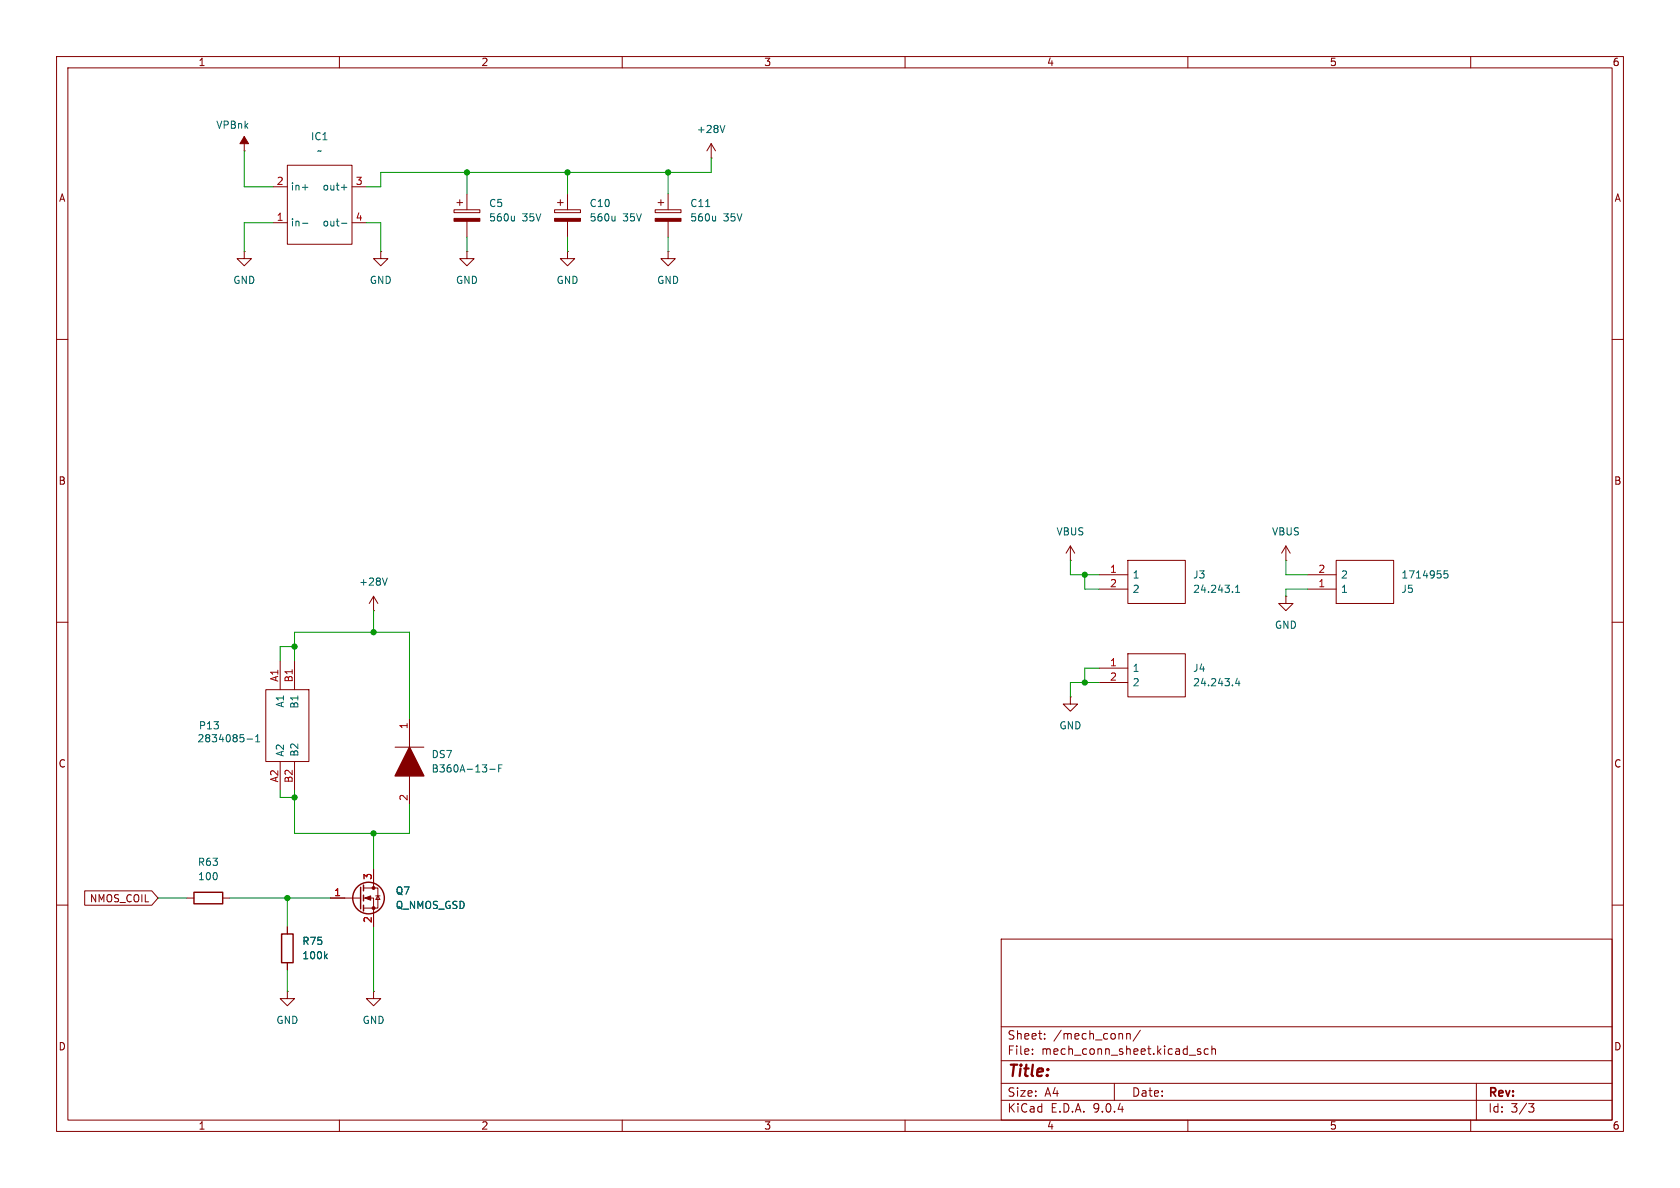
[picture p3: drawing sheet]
<svg xmlns="http://www.w3.org/2000/svg" width="297mm" height="210mm" viewBox="0 0 297 210" stroke-linecap="round" stroke-linejoin="round" font-family="sans-serif">
<g fill="none" stroke="#840000" stroke-width=".18">
<path d="M10 10h277v190h-277zM12 12h273v186h-273zM60 10v2M110 10v2M160 10v2M210 10v2M260 10v2M43.2 26.7h.1M43.2 24.1v2.6M48.3 33h2.5M48.3 39.4h2.5M50.8 29.2h11.4v14h-11.4z"/>
<path d="M62.2 33h2.6M62.2 39.4h2.6M80.3 37.1h4.5v.5h-4.5zM80.8 35.8h1M81.3 35.3v1M82.5 34.3v2.8M82.5 39.1v2.8M98 37.1h4.6v.5h-4.6zM98.6 35.8h1M99.1 35.3v1M100.3 34.3v2.8M100.3 39.1v2.8"/>
<path d="M115.8 37.1h4.6v.5h-4.6zM116.3 35.8h1M116.8 35.3v1M118.1 34.3v2.8M118.1 39.1v2.8M125.7 27.9h.1M125.7 25.4l-.7 1.3M125.7 25.4l.8 1.3M125.7 25.4v2.5M43.2 44.5v1.2h1.2l-1.2 1.3-1.3-1.3h1.3M43.2 44.5h.1M67.3 44.5v1.2h1.3l-1.3 1.3-1.3-1.3h1.3"/>
<path d="M67.3 44.5h.1M82.5 44.5v1.2h1.3l-1.3 1.3-1.2-1.3h1.2M82.5 44.5h.1M100.3 44.5v1.2h1.3l-1.3 1.3-1.2-1.3h1.2M100.3 44.5h.1M118.1 44.5v1.2h1.3l-1.3 1.3-1.3-1.3h1.3M118.1 44.5h.1M10 60h2M285 60h2M189.2 99.1h.1M189.2 96.5l-.7 1.3M189.2 96.5l.8 1.3"/>
<path d="M189.2 96.5v2.6M199.4 99.1h10.1v7.6h-10.1zM227.3 99.1h.1M227.3 96.5l-.7 1.3M227.3 96.5l.8 1.3M227.3 96.5v2.6M236.2 99.1h10.2v7.6h-10.2zM10 110h2M49.5 116.8v5.1M52.1 116.8v5.1M66 108h.1M66 105.4l-.7 1.3"/>
<path d="M66 105.4l.8 1.3M66 105.4v2.6M194.3 104.1h5.1M194.3 101.6h5.1M194.3 118.1h5.1M199.4 115.6h10.1v7.6h-10.1zM227.3 105.4v1.3h1.3l-1.3 1.3-1.2-1.3h1.2M227.3 105.4h.1M231.1 104.1h5.1M231.1 101.6h5.1M285 110h2M47 121.9h7.6v12.7h-7.6z"/>
<path d="M49.5 134.6v5.1M52.1 134.6v5.1M69.8 132.1h5.1M72.4 127v5.1M72.4 137.2v5M189.2 123.2v1.3h1.3l-1.3 1.2-1.2-1.2h1.2M189.2 123.2h.1M194.3 120.7h5.1M15 157.5h11.8l1.1 1.3-1.1 1.2h-11.8zM33 158.8h1.3M39.4 158.8h1.2M58.4 158.8h5.4"/>
<path d="M64.3 157h2.5v3.5h-2.5M64.3 158.8h1.7v5M66 153.7v3.3M66.4 158.4h.8M66.8 158.4l.4 .6h-.8zM10 160h2M50.8 175.3v1.2h1.3l-1.3 1.3-1.3-1.3h1.3M50.8 175.3h.1M50.8 163.8v1.3M50.8 170.2v1.3M66 175.3v1.2h1.3l-1.3 1.3-1.2-1.3h1.2M66 175.3h.1"/>
<path d="M177 166h108v32h-108zM285 160h2M60 198v2M110 198v2M160 198v2M177 194.5h108M177 191.5h108M177 187.5h108M177 181.5h108M182.5 186.3v.1M182.5 185.5v.1M184.7 183.6v.1"/>
<path d="M184.7 182.8v.1M197 191.5v3M199.2 182.7v1M199.2 182.8l.2-.1 .3 .1 .1 .9M201.6 182.1l-1.3 2M210 198v2M212.2 185.5l-.3-.1-.2 .2v.2l.5 .2v.3h-.5M213.6 185.5l-.4-.1-.3 .3v.4l.1 .2h.6M214.2 185.5l.3-.1 .3 .1 .1 .9M214.2 184.9v1.5M260 198v2M261 191.5v6.5"/>
<path d="M270.2 195.1h1l-.5 .6 .4 .1 .1 .5-.3 .3h-.4"/>
</g>
<g fill="none" stroke="#006464" stroke-width=".18">
<path d="M53.5 33.1h.9M53.5 39.5h.9M60.4 33.1h.9M60.4 39.5h.9M90.9 38.2v.9M90.9 38.9l-.1 .2M108.7 38.2v.9M108.7 38.9l-.2 .2M124.8 36.5h.7M126.5 38.2v.9M126.5 38.9l-.2 .2M128.1 22.2l-.4 1.2"/>
<path d="M68.5 102.2l-.5 1.2M218.4 104.7h.8M218.4 103.8l.4-.4v1.3M218.7 119.9l-.3 .9h.8M255.9 100.9h-.6v.6l.1-.1 .5 .1 .1 .1-.1 .5-.2 .1-.4-.1M43.7 130.7h.9M45.2 131.1h.7M45.2 130.2l.4-.3v1.2M86.6 136h1M88.2 135.8h.4M88.8 135.2h-.6v1.3M219 120.4v.8"/>
<path d="M57.5 169l.4 .5M57.9 168.6l-.5 .5"/>
</g>
<g fill="#840000" stroke="#840000" stroke-width=".18">
<path d="M80.3 38.6h4.5v.5h-4.5z"/>
<path d="M115.8 38.6h4.6v.5h-4.6z"/>
<path d="M64.5 158.8l1-.4v.7z"/>
<path d="M98 38.6h4.6v.5h-4.6z"/>
<path d="M43.2 24.1l.7 1.3h-1.5z"/>
<circle cx="66" cy="157" r=".25"/>
<circle cx="66" cy="160.5" r=".25"/>
</g>
<g fill="none" stroke="#840000" stroke-width=".25">
<path d="M34.3 157.7h5.1v2.1h-5.1zM63.8 156.8v3.9M64.3 156.5v1M64.3 158.2v1.1M49.8 165.1h2v5.1h-2zM64.3 160v1"/>
<circle cx="65.2" cy="158.7" r="2.79"/>
</g>
<path d="M72.4 132.1l2.5 5.1h-5.1z" fill="#840000" stroke="#840000" stroke-width=".25"/>
<g fill="none" stroke="#009600" stroke-width=".18">
<path d="M43.2 26.7v6.3h5.1M48.3 39.4h-5.1v5.1M64.8 39.4h2.5v5.1M82.5 30.5v3.8M100.3 30.5v3.8M118.1 30.5v3.8M125.7 27.9v2.6h-58.4v2.5h-2.5M82.5 41.9v2.6M100.3 41.9v2.6M118.1 41.9v2.6M189.2 99.1v2.5h5.1M227.3 99.1v2.5h3.8"/>
<path d="M52.1 116.8v-5h20.3v15.2M52.1 114.3h-2.6v2.5M66 108v3.8M191.8 101.6v2.5h2.5M194.3 118.1h-2.5v2.6M231.1 104.1h-3.8v1.3M49.5 139.7v1.3h2.6M52.1 139.7v7.6h20.3v-5.1M194.3 120.7h-5.1v2.5M27.9 158.8h5.1M40.6 158.8h17.8M50.8 158.8v5"/>
<path d="M66 147.3v6.4M50.8 171.5v3.8M66 163.8v11.5"/>
</g>
<g fill="#009600" stroke="#009600" stroke-width=".18">
<circle cx="191.8" cy="120.7" r=".46"/>
<circle cx="66" cy="147.3" r=".46"/>
<circle cx="191.8" cy="101.6" r=".46"/>
<circle cx="100.3" cy="30.5" r=".46"/>
<circle cx="118.1" cy="30.5" r=".46"/>
<circle cx="52.1" cy="141" r=".46"/>
<circle cx="66" cy="111.8" r=".46"/>
<circle cx="50.8" cy="158.8" r=".46"/>
<circle cx="52.1" cy="114.3" r=".46"/>
<circle cx="82.5" cy="30.5" r=".46"/>
</g>
<text font-size="2.8" fill="#840000" x="178" y="190.9">Title:</text>
<g font-size="2.1" fill="#840000">
<text x="178" y="184">Sheet:</text>
<text x="186.2" y="184">/mech_conn/</text>
<text x="178" y="186.7">File:</text>
<text x="184.1" y="186.7">mech_conn_sheet.kicad_sch</text>
<text x="178" y="196.9">KiCad</text>
<text x="178" y="194.1">Size:</text>
<text x="184.7" y="194.1">A4</text>
<text x="185.7" y="196.9">E.D.A.</text>
<text x="193.3" y="196.9">9.0.4</text>
<text x="200" y="194.1">Date:</text>
<text x="263" y="194.3">Rev:</text>
<text x="263" y="196.9">Id:</text>
<text x="267.1" y="196.9">3/3</text>
</g>
<g font-size="1.8" fill="#840000">
<text x="35" y="11.9">1</text>
<text x="85" y="11.9">2</text>
<text x="135" y="11.9">3</text>
<text x="185" y="11.9">4</text>
<text x="235" y="11.9">5</text>
<text x="285" y="11.9">6</text>
<text x="10.3" y="35.9">A</text>
<text x="285.3" y="35.9">A</text>
<text x="10.3" y="85.9">B</text>
<text x="285.3" y="85.9">B</text>
<text x="10.3" y="135.9">C</text>
<text x="285.3" y="135.9">C</text>
<text x="15.8" y="159.7">NMOS_COIL</text>
<text x="10.3" y="185.9">D</text>
<text x="285.3" y="185.9">D</text>
<text x="35" y="199.9">1</text>
<text x="85" y="199.9">2</text>
<text x="135" y="199.9">3</text>
<text x="185" y="199.9">4</text>
<text x="235" y="199.9">5</text>
<text x="285" y="199.9">6</text>
</g>
<g font-size="1.8" fill="#006464">
<text x="38.1" y="23">VPBnk</text>
<text x="123.1" y="23.7">+28V</text>
<text x="54.9" y="25">IC1</text>
<text x="56" y="27.5">~</text>
<text x="51.3" y="33.9">in+</text>
<text x="56.9" y="33.9">out+</text>
<text x="51.3" y="40.2">in-</text>
<text x="56.9" y="40.2">out-</text>
<text x="86.4" y="36.8">C5</text>
<text x="86.4" y="39.3">560u</text>
<text x="92.3" y="39.3">35V</text>
<text x="104.1" y="39.3">560u</text>
<text x="104.1" y="36.8">C10</text>
<text x="110.1" y="39.3">35V</text>
<text x="121.9" y="39.3">560u</text>
<text x="121.9" y="36.8">C11</text>
<text x="127.9" y="39.3">35V</text>
<text x="41.1" y="50.4">GND</text>
<text x="65.3" y="50.4">GND</text>
<text x="80.5" y="50.4">GND</text>
<text x="98.3" y="50.4">GND</text>
<text x="116.1" y="50.4">GND</text>
<text x="186.7" y="94.8">VBUS</text>
<text x="224.8" y="94.8">VBUS</text>
<text x="63.4" y="103.7">+28V</text>
<text x="200.2" y="102.5">1</text>
<text x="200.2" y="105">2</text>
<text x="210.8" y="102.5">J3</text>
<text x="210.8" y="105">24.243.1</text>
<text x="237" y="105">1</text>
<text x="237" y="102.5">2</text>
<text x="247.7" y="105">J5</text>
<text x="247.7" y="102.5">1714955</text>
<text x="225.3" y="111.4">GND</text>
<text x="200.2" y="119">1</text>
<text x="210.8" y="119">J4</text>
<text x="50.4" y="125.2" transform="rotate(-90 50.4 125.2)">A1</text>
<text x="52.9" y="125.4" transform="rotate(-90 52.9 125.4)">B1</text>
<text x="200.2" y="121.5">2</text>
<text x="210.8" y="121.5">24.243.4</text>
<text x="34.8" y="131.4">2834085-1</text>
<text x="35.1" y="129.1">P13</text>
<text x="187.2" y="129.1">GND</text>
<text x="50.4" y="133.9" transform="rotate(-90 50.4 133.9)">A2</text>
<text x="52.9" y="133.9" transform="rotate(-90 52.9 133.9)">B2</text>
<text x="76.2" y="136.8">B360A-13-F</text>
<text x="76.2" y="134.2">DS7</text>
<text x="34.9" y="153.3">R63</text>
<text x="34.9" y="155.8">100</text>
<text x="69.9" y="160.9">Q_NMOS_GSD</text>
<text x="69.9" y="158.3">Q7</text>
<text x="53.3" y="167.2">R75</text>
<text x="53.3" y="169.8">100k</text>
<text x="48.8" y="181.2">GND</text>
<text x="64" y="181.2">GND</text>
</g>
<g font-size="1.8" fill="#a90000">
<text x="48.8" y="32.8">2</text>
<text x="62.8" y="32.8">3</text>
<text x="48.8" y="39.1">1</text>
<text x="62.8" y="39.1">4</text>
<text x="196.1" y="101.3">1</text>
<text x="233" y="101.3">2</text>
<text x="196.1" y="103.9">2</text>
<text x="233" y="103.9">1</text>
<text x="196.1" y="117.9">1</text>
<text x="49.3" y="120.6" transform="rotate(-90 49.3 120.6)">A1</text>
<text x="51.8" y="120.7" transform="rotate(-90 51.8 120.7)">B1</text>
<text x="196.1" y="120.4">2</text>
<text x="72.1" y="129" transform="rotate(-90 72.1 129)">1</text>
<text x="49.3" y="138.4" transform="rotate(-90 49.3 138.4)">A2</text>
<text x="51.8" y="138.5" transform="rotate(-90 51.8 138.5)">B2</text>
<text x="72.1" y="141.7" transform="rotate(-90 72.1 141.7)">2</text>
<text x="65.8" y="155.6" transform="rotate(-90 65.8 155.6)">3</text>
<text x="59" y="158.5">1</text>
<text x="65.8" y="163.3" transform="rotate(-90 65.8 163.3)">2</text>
</g>
</svg>
